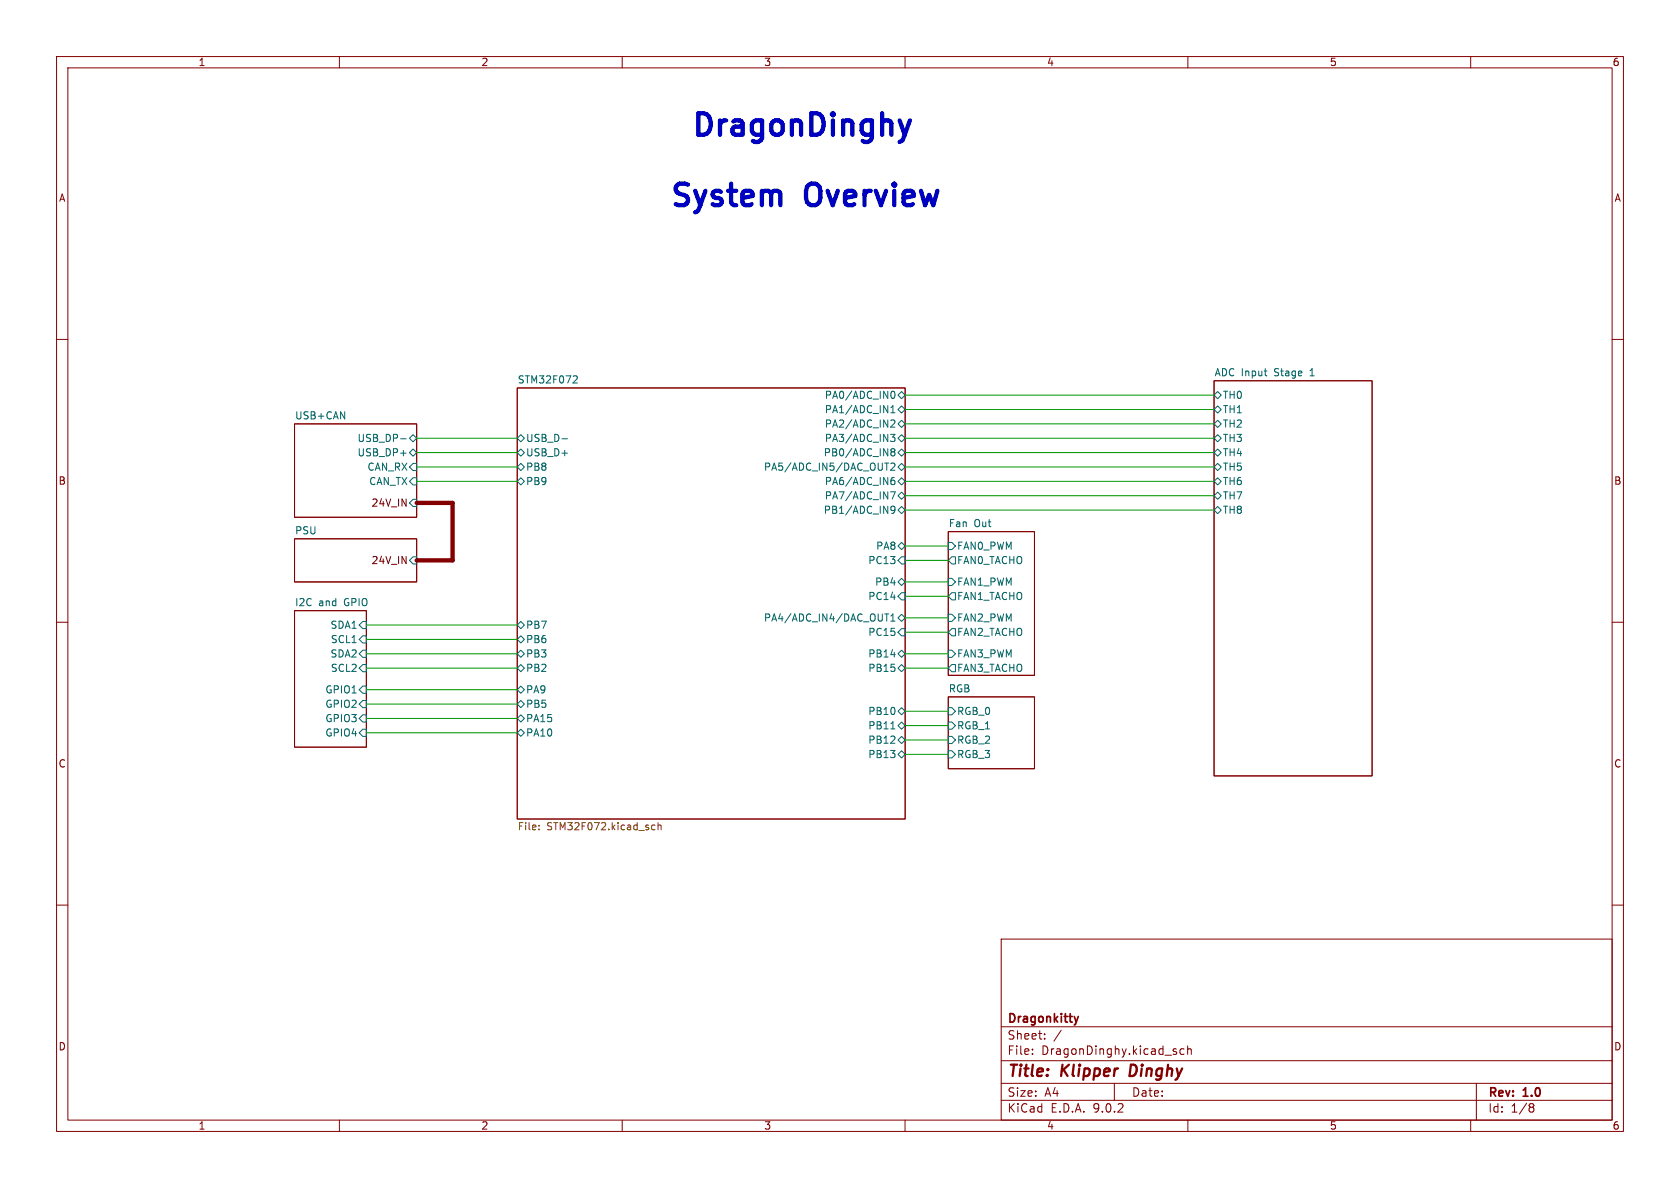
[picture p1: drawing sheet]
<svg xmlns="http://www.w3.org/2000/svg" width="297mm" height="210mm" viewBox="0 0 297 210" stroke-linecap="round" stroke-linejoin="round" font-family="sans-serif">
<g fill="none" stroke="#840000" stroke-width=".18">
<path d="M10 10h277v190h-277zM12 12h273v186h-273zM60 10v2M110 10v2M160 10v2M210 10v2M260 10v2M10 60h2M52.1 74.9h21.6v16.5h-21.6zM91.4 68.6h68.6v76.2h-68.6zM214.6 67.3h28v69.9h-28zM285 60h2"/>
<path d="M52.1 95.3h21.6v7.6h-21.6zM167.6 94h15.3v25.4h-15.3zM10 110h2M52.1 108h12.7v24.1h-12.7zM285 110h2M167.6 123.2h15.3v12.7h-15.3zM10 160h2M177 166h108v32h-108zM285 160h2M60 198v2M110 198v2M160 198v2"/>
<path d="M177 194.5h108M177 191.5h108M177 187.5h108M177 181.5h108M182.5 186.3v.1M182.5 185.5v.1M184.7 183.6v.1M184.7 182.8v.1M187.6 182.1l-1.3 2M197 191.5v3M207.8 185.9l.2 .2-.2 .3M207.8 185.4l.2 .1"/>
<path d="M209.3 185.5l-.4-.1-.3 .3v.4l.1 .2h.6M210 184.9v1.5M210 185.5l.2-.1 .3 .1 .1 .9M210 198v2M260 198v2M261 191.5v6.5M270.6 195.1l.4 .1 .2 .2-.3 .3M270.6 195.7h.3M270.9 195.7l.2 .2 .1 .4-.2 .2-.4 .1"/>
</g>
<path d="M199.9 188.2l-.2 2h.5" fill="none" stroke="#840000" stroke-width=".4"/>
<path d="M190.6 179.7l-.3 1" fill="none" stroke="#840000" stroke-width=".3"/>
<g fill="none" stroke="#006464" stroke-width=".18">
<path d="M70.8 77.6h1M72.4 77.5l.6-.7 .7 .7-.7 .6zM91.4 77.5l.7-.7 .6 .7-.6 .6zM99.4 77.6h.9M101.5 66.4l.4 .1 .2 .3-.8 .9h.8M157.4 76.8h.8l-.4 .5 .4 .1v.5l-.2 .1h-.5M157.5 73h.7M157.5 72.1l.4-.4v1.3M157.6 69.4l.2-.2a.68 .68 0 0 1 .4 .6 .68 .68 0 0 1-.4 .6l-.2-.2M157.6 74.3l.4-.1 .2 .4-.8 .9h.8M157.7 79.9l-.2-.3 .2-.3h.3l.2 .3-.2 .3M157.7 79.9l-.2 .2 .1 .4 .1 .1 .4-.1 .1-.2v-.2l-.2-.2"/>
<path d="M157.7 79.9h.3M158.7 69.9l.7-.7 .6 .7-.6 .6zM158.7 77.5l.7-.7 .6 .7-.6 .6zM159.4 71.8l.6 .6-.6 .6-.7-.6zM159.4 74.3l.6 .6-.6 .7-.7-.7zM214.6 77.5l.7-.7 .6 .7-.6 .6zM214.6 72.4l.7-.6 .6 .6-.6 .6zM214.6 69.9l.7-.7 .6 .7-.6 .6zM215.3 74.3l.6 .6-.6 .7-.7-.7zM223.5 65.6h.5M223.9 66.4h.1M70.8 80.1h1"/>
<path d="M72.4 80l.6-.6 .7 .6-.7 .6zM73 98.4h.7v1.3h-.7l-.6-.6zM73 84.5h.7v1.2h-.7l-.6-.6zM73 81.9h.7v1.3h-.7l-.6-.6zM73 88.3h.7v1.2h-.7l-.6-.6zM91.4 80l.7-.6 .6 .6-.6 .6zM91.4 82.6l.7-.7 .6 .7-.6 .6zM91.4 85.1l.7-.6 .6 .6-.6 .6zM156.4 81.9h.7M156.8 81.9v1.2M157.4 86.9h.9l-.6 1.3M157.5 82l.5-.1 .2 .3-.8 .9h.8"/>
<path d="M157.6 85l.4-.1 .2 .2-.1 .5-.4 .1-.1-.2M158.1 84.4l-.4 .1-.1 .2M158.2 90l-.2 .3-.4-.1-.1-.2 .1-.5h.4l.2 .1a.84 .84 0 0 1-.3 1.1h-.3M158.7 80l.7-.6 .6 .6-.6 .6zM158.7 90.2l.7-.7 .6 .7-.6 .6zM158.7 82.6l.7-.7 .6 .7-.6 .6zM158.7 85.1l.7-.6 .6 .6-.6 .6zM158.7 96.5l.7-.6 .6 .6-.6 .7zM159.4 87l.6 .6-.6 .7-.7-.7zM159.4 98.4h.6v1.3h-.6l-.7-.6zM167.6 95.9h.7l.6 .6-.6 .7h-.7zM168.3 98.4h.6v1.3h-.6l-.7-.6z"/>
<path d="M214.6 87.6l.7-.6 .6 .6-.6 .7zM214.6 85.1l.7-.6 .6 .6-.6 .6zM214.6 82.6l.7-.7 .6 .7-.6 .6zM214.6 80l.7-.6 .6 .6-.6 .6zM215.3 89.5l.6 .7-.6 .6-.7-.6zM64.1 109.9h.7v1.2h-.7l-.6-.6zM64.1 112.4h.7v1.3h-.7l-.6-.7zM64.1 117.5h.7v1.2h-.7l-.6-.6zM64.1 114.9h.7v1.3h-.7l-.6-.6zM91.4 118.1l.7-.6 .6 .6-.6 .6zM91.4 115.6l.7-.7 .6 .7-.6 .6zM91.4 113l.7-.6 .6 .6-.6 .7z"/>
<path d="M91.4 110.5l.7-.6 .6 .6-.6 .6zM156.4 108.5h.7M156.8 108.5v1.3M157.5 108.9l.4-.4v1.3M157.5 109.8h.7M158.7 109.2l.7-.6 .6 .6-.6 .7zM158.7 102.9l.7-.7 .6 .7-.6 .6zM158.7 115.6l.7-.7 .6 .7-.6 .6zM159.4 117.5l.6 .6-.6 .6-.7-.6zM159.4 104.8h.6v1.2h-.6l-.7-.6zM159.4 111.1h.6v1.3h-.6l-.7-.6zM167.6 114.9h.7l.6 .7-.6 .6h-.7z"/>
<path d="M167.6 102.2h.7l.6 .7-.6 .6h-.7zM167.6 108.6h.7l.6 .6-.6 .7h-.7zM168.3 104.8h.6v1.2h-.6l-.7-.6zM168.3 117.5h.6v1.2h-.6l-.7-.6zM168.3 111.1h.6v1.3h-.6l-.7-.6zM64.1 123.8h.7v1.3h-.7l-.6-.6zM64.1 121.3h.7v1.3h-.7l-.6-.7zM64.1 126.4h.7v1.2h-.7l-.6-.6zM64.1 128.9h.7v1.3h-.7l-.6-.7zM91.4 127l.7-.6 .6 .6-.6 .6zM91.4 121.9l.7-.6 .6 .6-.6 .7zM91.4 129.5l.7-.6 .6 .6-.6 .7z"/>
<path d="M91.4 124.5l.7-.7 .6 .7-.6 .6zM157.5 128.8h.7M158.7 125.7l.7-.6 .6 .6-.6 .7zM158.7 128.3l.7-.7 .6 .7-.6 .6zM158.7 133.4l.7-.7 .6 .7-.6 .6zM159.4 130.2l.6 .6-.6 .6-.7-.6zM167.6 127.6h.7l.6 .7-.6 .6h-.7zM167.6 132.7h.7l.6 .7-.6 .6h-.7zM167.6 130.2h.7l.6 .6-.6 .6h-.7zM167.6 125.1h.7l.6 .6-.6 .7h-.7z"/>
</g>
<path d="M95.3 146.6v.1M95.3 145.9v.1M115.2 146.6l.2 .1 .4-.1M115.8 145.9l-.4-.1-.2 .2M116.3 146l.2-.2 .3 .1 .1 .8M116.3 145.4v1.3" fill="none" stroke="#725600" stroke-width=".18"/>
<g fill="none" stroke="#009600" stroke-width=".18">
<path d="M73.7 77.5h17.7M160 74.9h54.6M160 72.4h54.6M160 77.5h54.6M160 69.9h54.6M73.7 82.6h17.7M73.7 80h17.7M73.7 85.1h17.7M160 99.1h7.6M160 82.6h54.6M160 80h54.6M160 96.5h7.6"/>
<path d="M160 85.1h54.6M160 90.2h54.6M160 87.6h54.6M64.8 115.6h26.6M64.8 110.5h26.6M64.8 118.1h26.6M64.8 113h26.6M160 105.4h7.6M160 115.6h7.6M160 118.1h7.6M160 109.2h7.6M160 111.8h7.6"/>
<path d="M160 102.9h7.6M64.8 129.5h26.6M64.8 121.9h26.6M64.8 124.5h26.6M64.8 127h26.6M160 133.4h7.6M160 128.3h7.6M160 130.8h7.6M160 125.7h7.6"/>
</g>
<path d="M73.7 88.9h6.3v10.2h-6.3" fill="none" stroke="#620004" stroke-width=".76"/>
<path d="M160.9 21.3l-1 2.5" fill="none" stroke="#0000c2" stroke-width=".76"/>
<g font-size="5.3" fill="#0000c2">
<text x="121.8" y="25.2">DragonDinghy</text>
<text x="118" y="37.6">System</text>
<text x="142.5" y="37.6">Overview</text>
</g>
<g font-size="2.8" fill="#840000">
<text x="178" y="190.9">Title:</text>
<text x="187.7" y="190.9">Klipper</text>
<text x="200.6" y="190.9">Dinghy</text>
</g>
<g font-size="2.1" fill="#840000">
<text x="178" y="184">Sheet:</text>
<text x="178" y="181.2">Dragonkitty</text>
<text x="178" y="186.7">File:</text>
<text x="184.1" y="186.7">DragonDinghy.kicad_sch</text>
<text x="178" y="196.9">KiCad</text>
<text x="178" y="194.1">Size:</text>
<text x="184.7" y="194.1">A4</text>
<text x="185.7" y="196.9">E.D.A.</text>
<text x="193.3" y="196.9">9.0.2</text>
<text x="200" y="194.1">Date:</text>
<text x="263" y="194.3">Rev:</text>
<text x="263" y="196.9">Id:</text>
<text x="267.1" y="196.9">1/8</text>
<text x="269.4" y="194.3">1.0</text>
</g>
<g font-size="1.8" fill="#840000">
<text x="35" y="11.9">1</text>
<text x="85" y="11.9">2</text>
<text x="135" y="11.9">3</text>
<text x="185" y="11.9">4</text>
<text x="235" y="11.9">5</text>
<text x="285" y="11.9">6</text>
<text x="10.3" y="35.9">A</text>
<text x="285.3" y="35.9">A</text>
<text x="10.3" y="85.9">B</text>
<text x="285.3" y="85.9">B</text>
<text x="10.3" y="135.9">C</text>
<text x="285.3" y="135.9">C</text>
<text x="10.3" y="185.9">D</text>
<text x="285.3" y="185.9">D</text>
<text x="35" y="199.9">1</text>
<text x="85" y="199.9">2</text>
<text x="135" y="199.9">3</text>
<text x="185" y="199.9">4</text>
<text x="235" y="199.9">5</text>
<text x="285" y="199.9">6</text>
</g>
<g font-size="1.8" fill="#006464">
<text x="91.4" y="67.9">STM32F072</text>
<text x="145.7" y="70.7">PA0/ADC_IN0</text>
<text x="214.6" y="66.6">ADC Input</text>
<text x="216.1" y="70.7">TH0</text>
<text x="225.4" y="66.6">Stage</text>
<text x="231.9" y="66.6">1</text>
<text x="52.1" y="74.2">USB+CAN</text>
<text x="145.7" y="73.3">PA1/ADC_IN1</text>
<text x="145.7" y="75.8">PA2/ADC_IN2</text>
<text x="216.1" y="73.3">TH1</text>
<text x="216.1" y="75.8">TH2</text>
<text x="63.1" y="80.9">USB_DP+</text>
<text x="63.1" y="78.3">USB_DP-</text>
<text x="64.9" y="83.4">CAN_RX</text>
<text x="92.9" y="78.3">USB_D-</text>
<text x="92.9" y="80.9">USB_D+</text>
<text x="92.9" y="83.4">PB8</text>
<text x="135" y="83.4">PA5/ADC_IN5/DAC_OUT2</text>
<text x="145.5" y="80.9">PB0/ADC_IN8</text>
<text x="145.7" y="78.3">PA3/ADC_IN3</text>
<text x="216.1" y="78.3">TH3</text>
<text x="216.1" y="83.4">TH5</text>
<text x="216.1" y="80.9">TH4</text>
<text x="65.2" y="86">CAN_TX</text>
<text x="92.9" y="86">PB9</text>
<text x="145.7" y="86">PA6/ADC_IN6</text>
<text x="145.7" y="88.5">PA7/ADC_IN7</text>
<text x="216.1" y="88.5">TH7</text>
<text x="216.1" y="86">TH6</text>
<text x="52.1" y="94.5">PSU</text>
<text x="145.5" y="91">PB1/ADC_IN9</text>
<text x="167.6" y="93.3">Fan</text>
<text x="172.2" y="93.3">Out</text>
<text x="216.1" y="91">TH8</text>
<text x="153.4" y="99.9">PC13</text>
<text x="154.8" y="97.4">PA8</text>
<text x="169.1" y="99.9">FAN0_TACHO</text>
<text x="169.1" y="97.4">FAN0_PWM</text>
<text x="52.1" y="107.2">I2C</text>
<text x="56.3" y="107.2">and</text>
<text x="60.9" y="107.2">GPIO</text>
<text x="153.4" y="106.3">PC14</text>
<text x="154.6" y="103.7">PB4</text>
<text x="169.1" y="103.7">FAN1_PWM</text>
<text x="169.1" y="106.3">FAN1_TACHO</text>
<text x="58.3" y="111.4">SDA1</text>
<text x="58.4" y="113.9">SCL1</text>
<text x="92.9" y="113.9">PB6</text>
<text x="92.9" y="111.4">PB7</text>
<text x="135" y="110.1">PA4/ADC_IN4/DAC_OUT1</text>
<text x="153.4" y="112.6">PC15</text>
<text x="169.1" y="110.1">FAN2_PWM</text>
<text x="169.1" y="112.6">FAN2_TACHO</text>
<text x="58.3" y="116.4">SDA2</text>
<text x="58.4" y="119">SCL2</text>
<text x="92.9" y="119">PB2</text>
<text x="92.9" y="116.4">PB3</text>
<text x="153.4" y="116.4">PB14</text>
<text x="153.4" y="119">PB15</text>
<text x="169.1" y="116.4">FAN3_PWM</text>
<text x="169.1" y="119">FAN3_TACHO</text>
<text x="57.4" y="125.3">GPIO2</text>
<text x="57.4" y="122.8">GPIO1</text>
<text x="92.9" y="122.8">PA9</text>
<text x="92.9" y="125.3">PB5</text>
<text x="167.6" y="122.5">RGB</text>
<text x="57.4" y="127.9">GPIO3</text>
<text x="57.4" y="130.4">GPIO4</text>
<text x="92.9" y="127.9">PA15</text>
<text x="92.9" y="130.4">PA10</text>
<text x="153.4" y="126.6">PB10</text>
<text x="153.4" y="129.1">PB11</text>
<text x="153.4" y="131.7">PB12</text>
<text x="169.1" y="129.1">RGB_1</text>
<text x="169.1" y="131.7">RGB_2</text>
<text x="169.1" y="126.6">RGB_0</text>
<text x="153.4" y="134.2">PB13</text>
<text x="169.1" y="134.2">RGB_3</text>
</g>
<g font-size="1.8" fill="#620004">
<text x="65.6" y="89.8">24V_IN</text>
<text x="65.6" y="99.9">24V_IN</text>
</g>
<g font-size="1.8" fill="#725600">
<text x="91.4" y="147.1">File:</text>
<text x="96.7" y="147.1">STM32F072.kicad_sch</text>
</g>
</svg>
